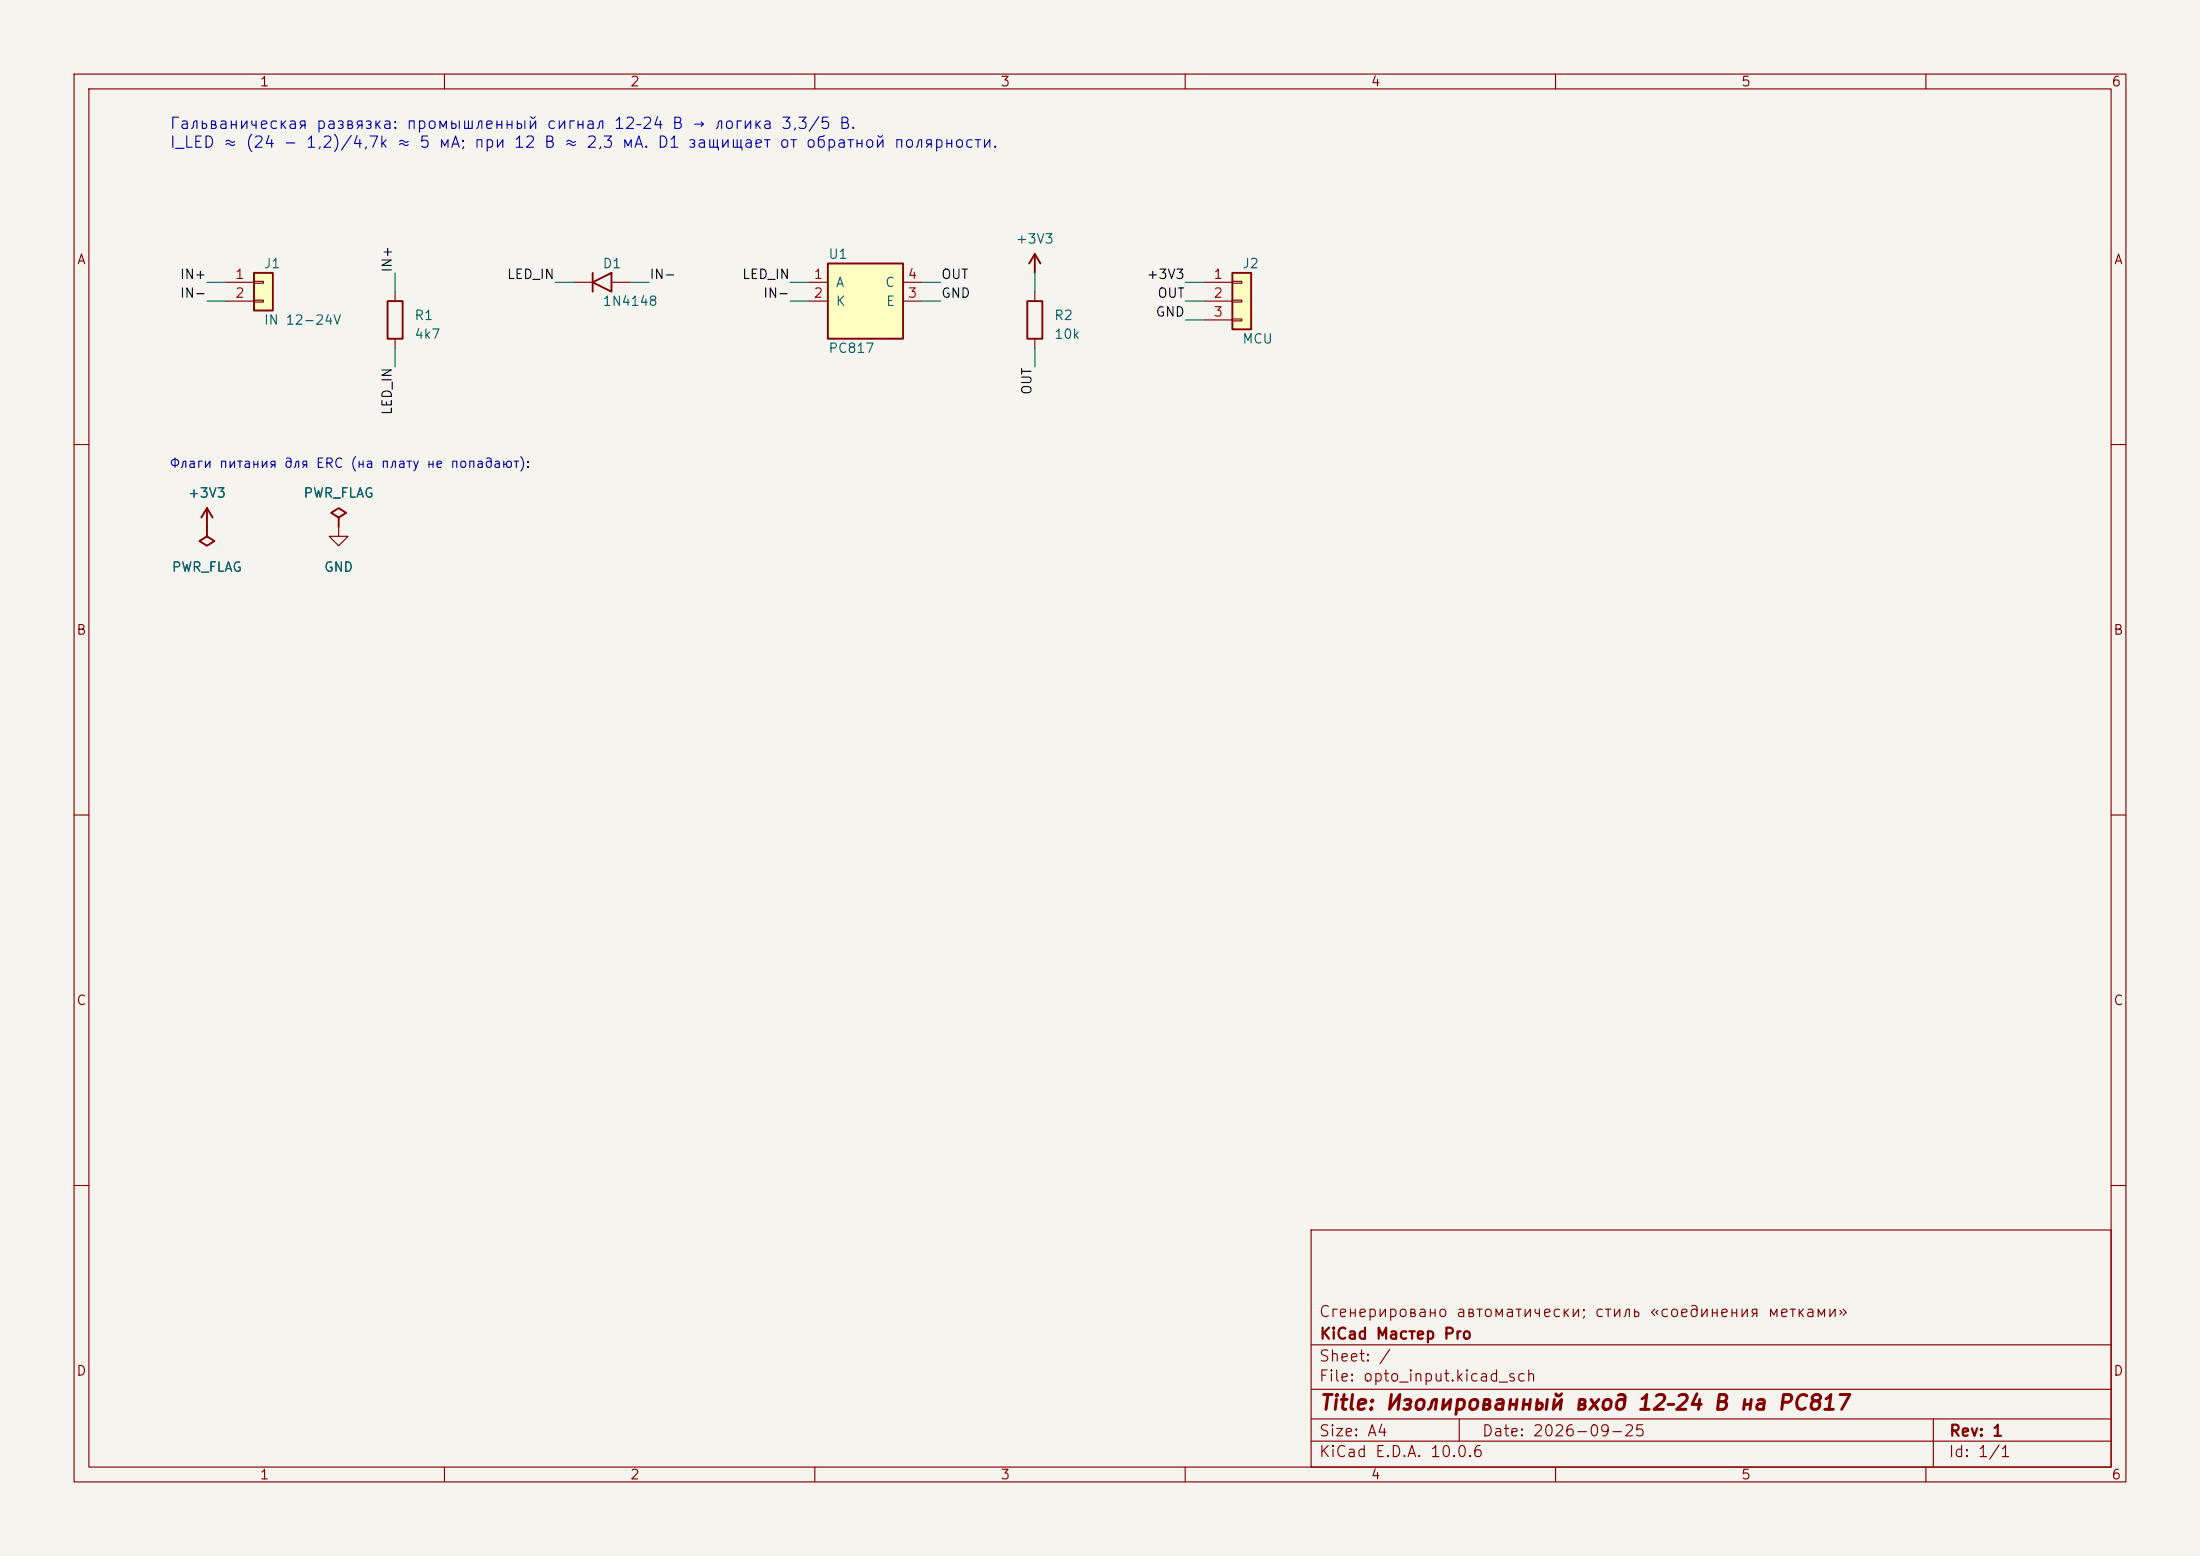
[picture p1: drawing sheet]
(kicad_sch (version 20231120) (generator "eeschema") (generator_version "8.0")
 (paper "A4")
 (title_block (title "Изолированный вход 12–24 В на PC817") (date "2026-09-25") (rev "1") (company "KiCad Мастер Pro") (comment 1 "Сгенерировано автоматически; стиль «соединения метками»"))
 (lib_symbols (symbol "KiCadMaster:Conn_01x02" (pin_numbers) (pin_names (offset 0) hide) (exclude_from_sim no) (in_bom yes) (on_board yes) (property "Reference" "J" (at 0 5.08 0) (effects (font (size 1.27 1.27)))) (property "Value" "Conn_01x02" (at 0 -2.54 0) (effects (font (size 1.27 1.27)))) (property "Footprint" "" (at 0 0 0) (effects (font (size 1.27 1.27)) hide)) (property "Datasheet" "~" (at 0 0 0) (effects (font (size 1.27 1.27)) hide)) (property "Description" "Разъём" (at 0 0 0) (effects (font (size 1.27 1.27)) hide)) (symbol "Conn_01x02_0_1" (rectangle (start -1.27 3.81) (end 1.27 -1.27) (stroke (width 0.254) (type default)) (fill (type background))) (rectangle (start -1.27 2.667) (end 0 2.413) (stroke (width 0.1524) (type default)) (fill (type none))) (rectangle (start -1.27 0.127) (end 0 -0.127) (stroke (width 0.1524) (type default)) (fill (type none)))) (symbol "Conn_01x02_1_1" (pin passive line (at -5.08 2.54 0) (length 3.81) (name "Pin_1" (effects (font (size 1.27 1.27)))) (number "1" (effects (font (size 1.27 1.27))))) (pin passive line (at -5.08 0 0) (length 3.81) (name "Pin_2" (effects (font (size 1.27 1.27)))) (number "2" (effects (font (size 1.27 1.27))))))) (symbol "KiCadMaster:R" (pin_numbers hide) (pin_names (offset 0) hide) (exclude_from_sim no) (in_bom yes) (on_board yes) (property "Reference" "R" (at 2.54 0.635 0) (effects (font (size 1.27 1.27)))) (property "Value" "R" (at 2.54 -1.905 0) (effects (font (size 1.27 1.27)))) (property "Footprint" "" (at 0 0 0) (effects (font (size 1.27 1.27)) hide)) (property "Datasheet" "~" (at 0 0 0) (effects (font (size 1.27 1.27)) hide)) (property "Description" "Резистор" (at 0 0 0) (effects (font (size 1.27 1.27)) hide)) (symbol "R_0_1" (rectangle (start -1.016 -2.54) (end 1.016 2.54) (stroke (width 0.254) (type default)) (fill (type none)))) (symbol "R_1_1" (pin passive line (at 0 3.81 270) (length 1.27) (name "~" (effects (font (size 1.27 1.27)))) (number "1" (effects (font (size 1.27 1.27))))) (pin passive line (at 0 -3.81 90) (length 1.27) (name "~" (effects (font (size 1.27 1.27)))) (number "2" (effects (font (size 1.27 1.27))))))) (symbol "KiCadMaster:D" (pin_numbers hide) (pin_names (offset 0) hide) (exclude_from_sim no) (in_bom yes) (on_board yes) (property "Reference" "D" (at 0 2.54 0) (effects (font (size 1.27 1.27)))) (property "Value" "D" (at 0 -2.54 0) (effects (font (size 1.27 1.27)))) (property "Footprint" "" (at 0 0 0) (effects (font (size 1.27 1.27)) hide)) (property "Datasheet" "~" (at 0 0 0) (effects (font (size 1.27 1.27)) hide)) (property "Description" "Диод" (at 0 0 0) (effects (font (size 1.27 1.27)) hide)) (symbol "D_0_1" (polyline (pts (xy 1.27 1.27) (xy 1.27 -1.27) (xy -1.27 0) (xy 1.27 1.27)) (stroke (width 0.254) (type default)) (fill (type none))) (polyline (pts (xy -1.27 1.27) (xy -1.27 -1.27)) (stroke (width 0.254) (type default)) (fill (type none)))) (symbol "D_1_1" (pin passive line (at -3.81 0 0) (length 2.54) (name "K" (effects (font (size 1.27 1.27)))) (number "1" (effects (font (size 1.27 1.27))))) (pin passive line (at 3.81 0 180) (length 2.54) (name "A" (effects (font (size 1.27 1.27)))) (number "2" (effects (font (size 1.27 1.27))))))) (symbol "KiCadMaster:PC817" (pin_numbers) (pin_names (offset 1.016)) (exclude_from_sim no) (in_bom yes) (on_board yes) (property "Reference" "U" (at -5.08 6.35 0) (effects (font (size 1.27 1.27)))) (property "Value" "PC817" (at -5.08 -6.35 0) (effects (font (size 1.27 1.27)))) (property "Footprint" "" (at 0 0 0) (effects (font (size 1.27 1.27)) hide)) (property "Datasheet" "~" (at 0 0 0) (effects (font (size 1.27 1.27)) hide)) (property "Description" "Оптопара, DIP-4" (at 0 0 0) (effects (font (size 1.27 1.27)) hide)) (property "ki_keywords" "optocoupler" (at 0 0 0) (effects (font (size 1.27 1.27)) hide)) (symbol "PC817_0_1" (rectangle (start -5.08 5.08) (end 5.08 -5.08) (stroke (width 0.254) (type default)) (fill (type background)))) (symbol "PC817_1_1" (pin passive line (at -7.62 2.54 0) (length 2.54) (name "A" (effects (font (size 1.27 1.27)))) (number "1" (effects (font (size 1.27 1.27))))) (pin passive line (at -7.62 0 0) (length 2.54) (name "K" (effects (font (size 1.27 1.27)))) (number "2" (effects (font (size 1.27 1.27))))) (pin passive line (at 7.62 2.54 180) (length 2.54) (name "C" (effects (font (size 1.27 1.27)))) (number "4" (effects (font (size 1.27 1.27))))) (pin passive line (at 7.62 0 180) (length 2.54) (name "E" (effects (font (size 1.27 1.27)))) (number "3" (effects (font (size 1.27 1.27))))))) (symbol "KiCadMaster:Conn_01x03" (pin_numbers) (pin_names (offset 0) hide) (exclude_from_sim no) (in_bom yes) (on_board yes) (property "Reference" "J" (at 0 5.08 0) (effects (font (size 1.27 1.27)))) (property "Value" "Conn_01x03" (at 0 -5.08 0) (effects (font (size 1.27 1.27)))) (property "Footprint" "" (at 0 0 0) (effects (font (size 1.27 1.27)) hide)) (property "Datasheet" "~" (at 0 0 0) (effects (font (size 1.27 1.27)) hide)) (property "Description" "Разъём" (at 0 0 0) (effects (font (size 1.27 1.27)) hide)) (symbol "Conn_01x03_0_1" (rectangle (start -1.27 3.81) (end 1.27 -3.81) (stroke (width 0.254) (type default)) (fill (type background))) (rectangle (start -1.27 2.667) (end 0 2.413) (stroke (width 0.1524) (type default)) (fill (type none))) (rectangle (start -1.27 0.127) (end 0 -0.127) (stroke (width 0.1524) (type default)) (fill (type none))) (rectangle (start -1.27 -2.413) (end 0 -2.667) (stroke (width 0.1524) (type default)) (fill (type none)))) (symbol "Conn_01x03_1_1" (pin passive line (at -5.08 2.54 0) (length 3.81) (name "Pin_1" (effects (font (size 1.27 1.27)))) (number "1" (effects (font (size 1.27 1.27))))) (pin passive line (at -5.08 0 0) (length 3.81) (name "Pin_2" (effects (font (size 1.27 1.27)))) (number "2" (effects (font (size 1.27 1.27))))) (pin passive line (at -5.08 -2.54 0) (length 3.81) (name "Pin_3" (effects (font (size 1.27 1.27)))) (number "3" (effects (font (size 1.27 1.27))))))) (symbol "KiCadMaster:+3V3" (power) (pin_numbers hide) (pin_names (offset 0) hide) (exclude_from_sim no) (in_bom yes) (on_board yes) (property "Reference" "#PWR" (at 0 -3.81 0) (effects (font (size 1.27 1.27)) hide)) (property "Value" "+3V3" (at 0 3.556 0) (effects (font (size 1.27 1.27)))) (property "Footprint" "" (at 0 0 0) (effects (font (size 1.27 1.27)) hide)) (property "Datasheet" "~" (at 0 0 0) (effects (font (size 1.27 1.27)) hide)) (property "Description" "Символ питания: +3V3" (at 0 0 0) (effects (font (size 1.27 1.27)) hide)) (symbol "+3V3_0_1" (polyline (pts (xy -0.762 1.27) (xy 0 2.54)) (stroke (width 0.254) (type default)) (fill (type none))) (polyline (pts (xy 0 0) (xy 0 2.54)) (stroke (width 0.254) (type default)) (fill (type none))) (polyline (pts (xy 0 2.54) (xy 0.762 1.27)) (stroke (width 0.254) (type default)) (fill (type none)))) (symbol "+3V3_1_1" (pin power_in line (at 0 0 90) (length 0) hide (name "+3V3" (effects (font (size 1.27 1.27)))) (number "1" (effects (font (size 1.27 1.27))))))) (symbol "KiCadMaster:PWR_FLAG" (power) (pin_numbers hide) (pin_names (offset 0) hide) (exclude_from_sim no) (in_bom yes) (on_board yes) (property "Reference" "#FLG" (at 0 1.905 0) (effects (font (size 1.27 1.27)) hide)) (property "Value" "PWR_FLAG" (at 0 3.81 0) (effects (font (size 1.27 1.27)))) (property "Footprint" "" (at 0 0 0) (effects (font (size 1.27 1.27)) hide)) (property "Datasheet" "~" (at 0 0 0) (effects (font (size 1.27 1.27)) hide)) (property "Description" "Флаг: цепь запитана извне (для ERC)" (at 0 0 0) (effects (font (size 1.27 1.27)) hide)) (symbol "PWR_FLAG_0_1" (polyline (pts (xy 0 0) (xy 0 1.27) (xy -1.016 1.905) (xy 0 2.54) (xy 1.016 1.905) (xy 0 1.27)) (stroke (width 0.254) (type default)) (fill (type none)))) (symbol "PWR_FLAG_1_1" (pin power_out line (at 0 0 90) (length 0) hide (name "pwr" (effects (font (size 1.27 1.27)))) (number "1" (effects (font (size 1.27 1.27))))))) (symbol "KiCadMaster:GND" (power) (pin_numbers hide) (pin_names (offset 0) hide) (exclude_from_sim no) (in_bom yes) (on_board yes) (property "Reference" "#PWR" (at 0 -6.35 0) (effects (font (size 1.27 1.27)) hide)) (property "Value" "GND" (at 0 -3.81 0) (effects (font (size 1.27 1.27)))) (property "Footprint" "" (at 0 0 0) (effects (font (size 1.27 1.27)) hide)) (property "Datasheet" "~" (at 0 0 0) (effects (font (size 1.27 1.27)) hide)) (property "Description" "Символ питания: GND" (at 0 0 0) (effects (font (size 1.27 1.27)) hide)) (symbol "GND_0_1" (polyline (pts (xy 0 0) (xy 0 -1.27) (xy 1.27 -1.27) (xy 0 -2.54) (xy -1.27 -1.27) (xy 0 -1.27)) (stroke (width 0) (type default)) (fill (type none)))) (symbol "GND_1_1" (pin power_in line (at 0 0 270) (length 0) hide (name "GND" (effects (font (size 1.27 1.27)))) (number "1" (effects (font (size 1.27 1.27))))))))
 (symbol (lib_id "KiCadMaster:Conn_01x02") (at 35.56 40.64 0) (unit 1) (exclude_from_sim no) (in_bom yes) (on_board yes) (dnp no) (property "Reference" "J1" (at 35.56 35.56 0) (effects (font (size 1.27 1.27)) (justify left))) (property "Value" "IN 12-24V" (at 35.56 43.18 0) (effects (font (size 1.27 1.27)) (justify left))) (property "Footprint" "TerminalBlock_Phoenix:TerminalBlock_Phoenix_MKDS-1,5-2_1x02_P5.08mm_Horizontal" (at 35.56 40.64 0) (effects (font (size 1.27 1.27)) hide)) (property "Datasheet" "~" (at 35.56 40.64 0) (effects (font (size 1.27 1.27)) hide)) (property "Description" "Изолированный вход" (at 35.56 40.64 0) (effects (font (size 1.27 1.27)) hide)) (pin "1") (pin "2"))
 (wire (pts (xy 30.48 38.1) (xy 27.94 38.1)) (stroke (width 0) (type default)))
 (label "IN+" (at 27.94 38.1 180) (fields_autoplaced yes) (effects (font (size 1.27 1.27)) (justify right bottom)))
 (wire (pts (xy 30.48 40.64) (xy 27.94 40.64)) (stroke (width 0) (type default)))
 (label "IN-" (at 27.94 40.64 180) (fields_autoplaced yes) (effects (font (size 1.27 1.27)) (justify right bottom)))
 (symbol (lib_id "KiCadMaster:R") (at 53.34 43.18 0) (unit 1) (exclude_from_sim no) (in_bom yes) (on_board yes) (dnp no) (property "Reference" "R1" (at 55.88 42.545 0) (effects (font (size 1.27 1.27)) (justify left))) (property "Value" "4k7" (at 55.88 45.085 0) (effects (font (size 1.27 1.27)) (justify left))) (property "Footprint" "Resistor_THT:R_Axial_DIN0207_L6.3mm_D2.5mm_P10.16mm_Horizontal" (at 53.34 43.18 0) (effects (font (size 1.27 1.27)) hide)) (property "Datasheet" "~" (at 53.34 43.18 0) (effects (font (size 1.27 1.27)) hide)) (property "Description" "Ток светодиода оптопары (0,25 Вт)" (at 53.34 43.18 0) (effects (font (size 1.27 1.27)) hide)) (pin "1") (pin "2"))
 (wire (pts (xy 53.34 39.37) (xy 53.34 36.83)) (stroke (width 0) (type default)))
 (label "IN+" (at 53.34 36.83 90) (fields_autoplaced yes) (effects (font (size 1.27 1.27)) (justify left bottom)))
 (wire (pts (xy 53.34 46.99) (xy 53.34 49.53)) (stroke (width 0) (type default)))
 (label "LED_IN" (at 53.34 49.53 270) (fields_autoplaced yes) (effects (font (size 1.27 1.27)) (justify right bottom)))
 (symbol (lib_id "KiCadMaster:D") (at 81.28 38.1 0) (unit 1) (exclude_from_sim no) (in_bom yes) (on_board yes) (dnp no) (property "Reference" "D1" (at 81.28 35.56 0) (effects (font (size 1.27 1.27)) (justify left))) (property "Value" "1N4148" (at 81.28 40.64 0) (effects (font (size 1.27 1.27)) (justify left))) (property "Footprint" "Diode_THT:D_DO-35_SOD27_P7.62mm_Horizontal" (at 81.28 38.1 0) (effects (font (size 1.27 1.27)) hide)) (property "Datasheet" "~" (at 81.28 38.1 0) (effects (font (size 1.27 1.27)) hide)) (property "Description" "Защита от переполюсовки (антипараллельно)" (at 81.28 38.1 0) (effects (font (size 1.27 1.27)) hide)) (pin "1") (pin "2"))
 (wire (pts (xy 77.47 38.1) (xy 74.93 38.1)) (stroke (width 0) (type default)))
 (label "LED_IN" (at 74.93 38.1 180) (fields_autoplaced yes) (effects (font (size 1.27 1.27)) (justify right bottom)))
 (wire (pts (xy 85.09 38.1) (xy 87.63 38.1)) (stroke (width 0) (type default)))
 (label "IN-" (at 87.63 38.1 0) (fields_autoplaced yes) (effects (font (size 1.27 1.27)) (justify left bottom)))
 (symbol (lib_id "KiCadMaster:PC817") (at 116.84 40.64 0) (unit 1) (exclude_from_sim no) (in_bom yes) (on_board yes) (dnp no) (property "Reference" "U1" (at 111.76 34.29 0) (effects (font (size 1.27 1.27)) (justify left))) (property "Value" "PC817" (at 111.76 46.99 0) (effects (font (size 1.27 1.27)) (justify left))) (property "Footprint" "Package_DIP:DIP-4_W7.62mm" (at 116.84 40.64 0) (effects (font (size 1.27 1.27)) hide)) (property "Datasheet" "~" (at 116.84 40.64 0) (effects (font (size 1.27 1.27)) hide)) (property "Description" "Оптопара" (at 116.84 40.64 0) (effects (font (size 1.27 1.27)) hide)) (pin "1") (pin "2") (pin "4") (pin "3"))
 (wire (pts (xy 109.22 38.1) (xy 106.68 38.1)) (stroke (width 0) (type default)))
 (label "LED_IN" (at 106.68 38.1 180) (fields_autoplaced yes) (effects (font (size 1.27 1.27)) (justify right bottom)))
 (wire (pts (xy 109.22 40.64) (xy 106.68 40.64)) (stroke (width 0) (type default)))
 (label "IN-" (at 106.68 40.64 180) (fields_autoplaced yes) (effects (font (size 1.27 1.27)) (justify right bottom)))
 (wire (pts (xy 124.46 38.1) (xy 127 38.1)) (stroke (width 0) (type default)))
 (label "OUT" (at 127 38.1 0) (fields_autoplaced yes) (effects (font (size 1.27 1.27)) (justify left bottom)))
 (wire (pts (xy 124.46 40.64) (xy 127 40.64)) (stroke (width 0) (type default)))
 (label "GND" (at 127 40.64 0) (fields_autoplaced yes) (effects (font (size 1.27 1.27)) (justify left bottom)))
 (symbol (lib_id "KiCadMaster:R") (at 139.7 43.18 0) (unit 1) (exclude_from_sim no) (in_bom yes) (on_board yes) (dnp no) (property "Reference" "R2" (at 142.24 42.545 0) (effects (font (size 1.27 1.27)) (justify left))) (property "Value" "10k" (at 142.24 45.085 0) (effects (font (size 1.27 1.27)) (justify left))) (property "Footprint" "Resistor_SMD:R_0805_2012Metric" (at 139.7 43.18 0) (effects (font (size 1.27 1.27)) hide)) (property "Datasheet" "~" (at 139.7 43.18 0) (effects (font (size 1.27 1.27)) hide)) (property "Description" "Подтяжка выхода" (at 139.7 43.18 0) (effects (font (size 1.27 1.27)) hide)) (pin "1") (pin "2"))
 (wire (pts (xy 139.7 39.37) (xy 139.7 36.83)) (stroke (width 0) (type default)))
 (symbol (lib_id "KiCadMaster:+3V3") (at 139.7 36.83 0) (unit 1) (exclude_from_sim no) (in_bom yes) (on_board yes) (dnp no) (property "Reference" "#PWR01" (at 139.7 36.83 0) (effects (font (size 1.27 1.27)) hide)) (property "Value" "+3V3" (at 139.7 32.23 0) (effects (font (size 1.27 1.27)))) (property "Footprint" "" (at 139.7 36.83 0) (effects (font (size 1.27 1.27)) hide)) (property "Datasheet" "" (at 139.7 36.83 0) (effects (font (size 1.27 1.27)) hide)) (property "Description" "" (at 139.7 36.83 0) (effects (font (size 1.27 1.27)) hide)) (pin "1"))
 (wire (pts (xy 139.7 46.99) (xy 139.7 49.53)) (stroke (width 0) (type default)))
 (label "OUT" (at 139.7 49.53 270) (fields_autoplaced yes) (effects (font (size 1.27 1.27)) (justify right bottom)))
 (symbol (lib_id "KiCadMaster:Conn_01x03") (at 167.64 40.64 0) (unit 1) (exclude_from_sim no) (in_bom yes) (on_board yes) (dnp no) (property "Reference" "J2" (at 167.64 35.56 0) (effects (font (size 1.27 1.27)) (justify left))) (property "Value" "MCU" (at 167.64 45.72 0) (effects (font (size 1.27 1.27)) (justify left))) (property "Footprint" "Connector_PinHeader_2.54mm:PinHeader_1x03_P2.54mm_Vertical" (at 167.64 40.64 0) (effects (font (size 1.27 1.27)) hide)) (property "Datasheet" "~" (at 167.64 40.64 0) (effects (font (size 1.27 1.27)) hide)) (property "Description" "К МК: активный низкий уровень" (at 167.64 40.64 0) (effects (font (size 1.27 1.27)) hide)) (pin "1") (pin "2") (pin "3"))
 (wire (pts (xy 162.56 38.1) (xy 160.02 38.1)) (stroke (width 0) (type default)))
 (label "+3V3" (at 160.02 38.1 180) (fields_autoplaced yes) (effects (font (size 1.27 1.27)) (justify right bottom)))
 (wire (pts (xy 162.56 40.64) (xy 160.02 40.64)) (stroke (width 0) (type default)))
 (label "OUT" (at 160.02 40.64 180) (fields_autoplaced yes) (effects (font (size 1.27 1.27)) (justify right bottom)))
 (wire (pts (xy 162.56 43.18) (xy 160.02 43.18)) (stroke (width 0) (type default)))
 (label "GND" (at 160.02 43.18 180) (fields_autoplaced yes) (effects (font (size 1.27 1.27)) (justify right bottom)))
 (text "Флаги питания для ERC (на плату не попадают):" (exclude_from_sim no) (at 22.86 63.5 0) (effects (font (size 1.27 1.27)) (justify left bottom)))
 (symbol (lib_id "KiCadMaster:+3V3") (at 27.94 71.12 0) (unit 1) (exclude_from_sim no) (in_bom yes) (on_board yes) (dnp no) (property "Reference" "#PWR02" (at 27.94 71.12 0) (effects (font (size 1.27 1.27)) hide)) (property "Value" "+3V3" (at 27.94 66.52 0) (effects (font (size 1.27 1.27)))) (property "Footprint" "" (at 27.94 71.12 0) (effects (font (size 1.27 1.27)) hide)) (property "Datasheet" "" (at 27.94 71.12 0) (effects (font (size 1.27 1.27)) hide)) (property "Description" "" (at 27.94 71.12 0) (effects (font (size 1.27 1.27)) hide)) (pin "1"))
 (symbol (lib_id "KiCadMaster:PWR_FLAG") (at 27.94 71.12 180) (unit 1) (exclude_from_sim no) (in_bom yes) (on_board yes) (dnp no) (property "Reference" "#FLG03" (at 27.94 71.12 0) (effects (font (size 1.27 1.27)) hide)) (property "Value" "PWR_FLAG" (at 27.94 76.52 0) (effects (font (size 1.27 1.27)))) (property "Footprint" "" (at 27.94 71.12 0) (effects (font (size 1.27 1.27)) hide)) (property "Datasheet" "" (at 27.94 71.12 0) (effects (font (size 1.27 1.27)) hide)) (property "Description" "" (at 27.94 71.12 0) (effects (font (size 1.27 1.27)) hide)) (pin "1"))
 (symbol (lib_id "KiCadMaster:GND") (at 45.72 71.12 0) (unit 1) (exclude_from_sim no) (in_bom yes) (on_board yes) (dnp no) (property "Reference" "#PWR04" (at 45.72 71.12 0) (effects (font (size 1.27 1.27)) hide)) (property "Value" "GND" (at 45.72 76.52 0) (effects (font (size 1.27 1.27)))) (property "Footprint" "" (at 45.72 71.12 0) (effects (font (size 1.27 1.27)) hide)) (property "Datasheet" "" (at 45.72 71.12 0) (effects (font (size 1.27 1.27)) hide)) (property "Description" "" (at 45.72 71.12 0) (effects (font (size 1.27 1.27)) hide)) (pin "1"))
 (symbol (lib_id "KiCadMaster:PWR_FLAG") (at 45.72 71.12 0) (unit 1) (exclude_from_sim no) (in_bom yes) (on_board yes) (dnp no) (property "Reference" "#FLG05" (at 45.72 71.12 0) (effects (font (size 1.27 1.27)) hide)) (property "Value" "PWR_FLAG" (at 45.72 66.52 0) (effects (font (size 1.27 1.27)))) (property "Footprint" "" (at 45.72 71.12 0) (effects (font (size 1.27 1.27)) hide)) (property "Datasheet" "" (at 45.72 71.12 0) (effects (font (size 1.27 1.27)) hide)) (property "Description" "" (at 45.72 71.12 0) (effects (font (size 1.27 1.27)) hide)) (pin "1"))
 (text "Гальваническая развязка: промышленный сигнал 12–24 В → логика 3,3/5 В." (exclude_from_sim no) (at 22.86 17.78 0) (effects (font (size 1.524 1.524)) (justify left bottom)))
 (text "I_LED ≈ (24 − 1,2)/4,7k ≈ 5 мА; при 12 В ≈ 2,3 мА. D1 защищает от обратной полярности." (exclude_from_sim no) (at 22.86 20.32 0) (effects (font (size 1.524 1.524)) (justify left bottom)))
 (sheet_instances (path "" (page "1"))))
